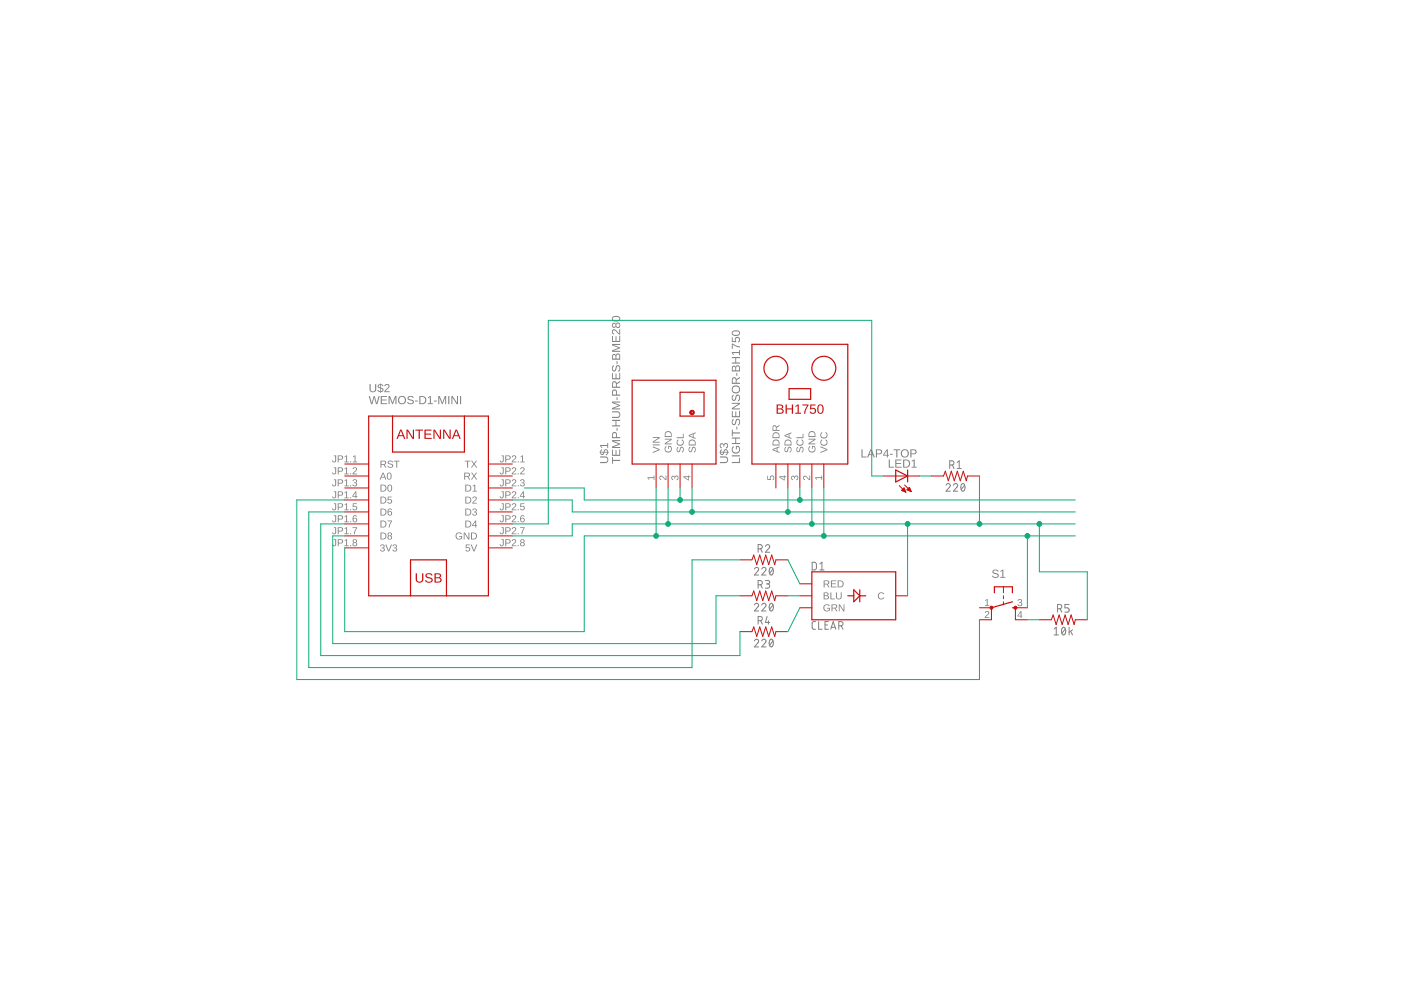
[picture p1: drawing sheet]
<?xml version="1.0" encoding="utf-8"?>
<!DOCTYPE eagle SYSTEM "eagle.dtd">
<!--
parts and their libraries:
SparkFun-LED: Licensing: Creative Commons ShareAlike 4.0 International - https://creativecommons.org/licenses/by-sa/4.0
diy-modules: Released under the Creative Commons Attribution 4.0 International License: http://creativecommons.org/licenses/by/4.0
-->
<eagle version="9.1.0">
<drawing>
<settings>
<setting alwaysvectorfont="no"/>
<setting verticaltext="up"/>
</settings>
<grid distance="0.1" unitdist="inch" unit="inch" style="lines" multiple="1" display="no" altdistance="0.01" altunitdist="inch" altunit="inch"/>
<schematic xreflabel="%F%N/%S.%C%R" xrefpart="/%S.%C%R">
<libraries>
<library name="led">
<symbols>
<symbol name="LED">
<wire x1="1.27" y1="0" x2="0" y2="-2.54" width="0.254" layer="94"/>
<wire x1="0" y1="-2.54" x2="-1.27" y2="0" width="0.254" layer="94"/>
<wire x1="1.27" y1="-2.54" x2="0" y2="-2.54" width="0.254" layer="94"/>
<wire x1="0" y1="-2.54" x2="-1.27" y2="-2.54" width="0.254" layer="94"/>
<wire x1="1.27" y1="0" x2="0" y2="0" width="0.254" layer="94"/>
<wire x1="0" y1="0" x2="-1.27" y2="0" width="0.254" layer="94"/>
<wire x1="0" y1="0" x2="0" y2="-2.54" width="0.1524" layer="94"/>
<wire x1="-2.032" y1="-0.762" x2="-3.429" y2="-2.159" width="0.1524" layer="94"/>
<wire x1="-1.905" y1="-1.905" x2="-3.302" y2="-3.302" width="0.1524" layer="94"/>
<text x="3.556" y="-4.572" size="1.778" layer="95" rot="R90">&gt;NAME</text>
<text x="5.715" y="-4.572" size="1.778" layer="96" rot="R90">&gt;VALUE</text>
<pin name="C" x="0" y="-5.08" visible="off" length="short" direction="pas" rot="R90"/>
<pin name="A" x="0" y="2.54" visible="off" length="short" direction="pas" rot="R270"/>
<polygon width="0.1524" layer="94">
<vertex x="-3.429" y="-2.159"/>
<vertex x="-3.048" y="-1.27"/>
<vertex x="-2.54" y="-1.778"/>
</polygon>
<polygon width="0.1524" layer="94">
<vertex x="-3.302" y="-3.302"/>
<vertex x="-2.921" y="-2.413"/>
<vertex x="-2.413" y="-2.921"/>
</polygon>
</symbol>
</symbols>
<devicesets>
<deviceset name="*P4" prefix="LED">
<gates>
<gate name="G$1" symbol="LED" x="0" y="0"/>
</gates>
<devices>
<device name="-BOTTOM" package="P47F-BOTTOM">
<connects>
<connect gate="G$1" pin="A" pad="A"/>
<connect gate="G$1" pin="C" pad="C"/>
</connects>
<package3dinstances>
<package3dinstance package3d_urn="urn:adsk.eagle:package:15878/1"/>
</package3dinstances>
<technologies>
<technology name="LA"/>
<technology name="LB"/>
<technology name="LR"/>
<technology name="LS"/>
<technology name="LT"/>
<technology name="LW"/>
<technology name="LY"/>
</technologies>
</device>
<device name="-TOP" package="P47F-TOP">
<connects>
<connect gate="G$1" pin="A" pad="A"/>
<connect gate="G$1" pin="C" pad="C"/>
</connects>
<package3dinstances>
<package3dinstance package3d_urn="urn:adsk.eagle:package:15879/1"/>
</package3dinstances>
<technologies>
<technology name="LA"/>
<technology name="LB"/>
<technology name="LR"/>
<technology name="LS"/>
<technology name="LT"/>
<technology name="LW"/>
<technology name="LY"/>
</technologies>
</device>
</devices>
</deviceset>
</devicesets>
</library>
<library name="SparkFun-LED">
<symbols>
<symbol name="LED-RGB-CC">
<wire x1="10.16" y1="5.08" x2="10.16" y2="-5.08" width="0.254" layer="94"/>
<wire x1="10.16" y1="-5.08" x2="-7.62" y2="-5.08" width="0.254" layer="94"/>
<wire x1="-7.62" y1="-5.08" x2="-7.62" y2="5.08" width="0.254" layer="94"/>
<wire x1="-7.62" y1="5.08" x2="10.16" y2="5.08" width="0.254" layer="94"/>
<wire x1="1.27" y1="1.27" x2="1.27" y2="0" width="0.254" layer="94"/>
<wire x1="1.27" y1="0" x2="1.27" y2="-1.27" width="0.254" layer="94"/>
<wire x1="1.27" y1="-1.27" x2="2.54" y2="0" width="0.254" layer="94"/>
<wire x1="2.54" y1="0" x2="1.27" y2="1.27" width="0.254" layer="94"/>
<wire x1="2.54" y1="1.27" x2="2.54" y2="0" width="0.254" layer="94"/>
<wire x1="2.54" y1="0" x2="2.54" y2="-1.27" width="0.254" layer="94"/>
<wire x1="2.54" y1="0" x2="3.81" y2="0" width="0.254" layer="94"/>
<wire x1="1.27" y1="0" x2="0" y2="0" width="0.254" layer="94"/>
<text x="-7.62" y="5.3975" size="1.778" layer="95" font="vector">&gt;NAME</text>
<text x="-7.62" y="-5.3975" size="1.778" layer="95" font="vector" align="top-left">&gt;VALUE</text>
<pin name="GRN" x="-10.16" y="-2.54" visible="pin" length="short"/>
<pin name="BLU" x="-10.16" y="0" visible="pin" length="short"/>
<pin name="C" x="12.7" y="0" visible="pin" length="short" rot="R180"/>
<pin name="RED" x="-10.16" y="2.54" visible="pin" length="short"/>
</symbol>
</symbols>
<devicesets>
<deviceset name="LED-RGB-CC" prefix="D" uservalue="yes">
<gates>
<gate name="G$1" symbol="LED-RGB-CC" x="-2.54" y="0"/>
</gates>
<devices>
<device name="DIFFUSE" package="LED-RGB-THRU">
<connects>
<connect gate="G$1" pin="BLU" pad="4"/>
<connect gate="G$1" pin="C" pad="2"/>
<connect gate="G$1" pin="GRN" pad="3"/>
<connect gate="G$1" pin="RED" pad="1"/>
</connects>
<technologies>
<technology name="">
<attribute name="PROD_ID" value="DIO-09434"/>
<attribute name="VALUE" value="DIFFUSE" constant="no"/>
</technology>
</technologies>
</device>
<device name="CLEAR" package="LED-RGB-THRU">
<connects>
<connect gate="G$1" pin="BLU" pad="4"/>
<connect gate="G$1" pin="C" pad="2"/>
<connect gate="G$1" pin="GRN" pad="3"/>
<connect gate="G$1" pin="RED" pad="1"/>
</connects>
<technologies>
<technology name="">
<attribute name="PROD_ID" value="DIO-08418"/>
<attribute name="VALUE" value="CLEAR" constant="no"/>
</technology>
</technologies>
</device>
<device name="PIRANHA" package="LED_PIRANHA_5MM">
<connects>
<connect gate="G$1" pin="BLU" pad="B"/>
<connect gate="G$1" pin="C" pad="-"/>
<connect gate="G$1" pin="GRN" pad="G"/>
<connect gate="G$1" pin="RED" pad="R"/>
</connects>
<technologies>
<technology name="">
<attribute name="SF_ID" value="COM-11679" constant="no"/>
</technology>
</technologies>
</device>
</devices>
</deviceset>
</devicesets>
</library>
<library name="SparkFun-Resistors">
<symbols>
<symbol name="RESISTOR">
<wire x1="-2.54" y1="0" x2="-2.159" y2="1.016" width="0.1524" layer="94"/>
<wire x1="-2.159" y1="1.016" x2="-1.524" y2="-1.016" width="0.1524" layer="94"/>
<wire x1="-1.524" y1="-1.016" x2="-0.889" y2="1.016" width="0.1524" layer="94"/>
<wire x1="-0.889" y1="1.016" x2="-0.254" y2="-1.016" width="0.1524" layer="94"/>
<wire x1="-0.254" y1="-1.016" x2="0.381" y2="1.016" width="0.1524" layer="94"/>
<wire x1="0.381" y1="1.016" x2="1.016" y2="-1.016" width="0.1524" layer="94"/>
<wire x1="1.016" y1="-1.016" x2="1.651" y2="1.016" width="0.1524" layer="94"/>
<wire x1="1.651" y1="1.016" x2="2.286" y2="-1.016" width="0.1524" layer="94"/>
<wire x1="2.286" y1="-1.016" x2="2.54" y2="0" width="0.1524" layer="94"/>
<text x="0" y="1.524" size="1.778" layer="95" font="vector" align="bottom-center">&gt;NAME</text>
<text x="0" y="-1.524" size="1.778" layer="96" font="vector" align="top-center">&gt;VALUE</text>
<pin name="2" x="5.08" y="0" visible="off" length="short" direction="pas" swaplevel="1" rot="R180"/>
<pin name="1" x="-5.08" y="0" visible="off" length="short" direction="pas" swaplevel="1"/>
</symbol>
</symbols>
<devicesets>
<deviceset name="220OHM" prefix="R">
<gates>
<gate name="G$1" symbol="RESISTOR" x="0" y="0"/>
</gates>
<devices>
<device name="-0603-1/10W-1%" package="0603">
<connects>
<connect gate="G$1" pin="1" pad="1"/>
<connect gate="G$1" pin="2" pad="2"/>
</connects>
<technologies>
<technology name="">
<attribute name="PROD_ID" value="RES-07861"/>
<attribute name="VALUE" value="220"/>
</technology>
</technologies>
</device>
</devices>
</deviceset>
<deviceset name="10KOHM" prefix="R">
<gates>
<gate name="G$1" symbol="RESISTOR" x="0" y="0"/>
</gates>
<devices>
<device name="-HORIZ-1/4W-1%" package="AXIAL-0.3">
<connects>
<connect gate="G$1" pin="1" pad="P$1"/>
<connect gate="G$1" pin="2" pad="P$2"/>
</connects>
<technologies>
<technology name="">
<attribute name="PROD_ID" value="RES-12183" constant="no"/>
<attribute name="VALUE" value="10k" constant="no"/>
</technology>
</technologies>
</device>
<device name="-VERT-1/4W-1%" package="AXIAL-0.1">
<connects>
<connect gate="G$1" pin="1" pad="P$1"/>
<connect gate="G$1" pin="2" pad="P$2"/>
</connects>
<technologies>
<technology name="">
<attribute name="PROD_ID" value="RES-12183"/>
<attribute name="VALUE" value="10k"/>
</technology>
</technologies>
</device>
<device name="-VERT_KIT-1/4W-1%" package="AXIAL-0.1-KIT">
<connects>
<connect gate="G$1" pin="1" pad="P$1"/>
<connect gate="G$1" pin="2" pad="P$2"/>
</connects>
<technologies>
<technology name="">
<attribute name="PROD_ID" value="RES-12183" constant="no"/>
<attribute name="VALUE" value="10k" constant="no"/>
</technology>
</technologies>
</device>
<device name="-VERT-1/4W-5%" package="AXIAL-0.1">
<connects>
<connect gate="G$1" pin="1" pad="P$1"/>
<connect gate="G$1" pin="2" pad="P$2"/>
</connects>
<technologies>
<technology name="">
<attribute name="PROD_ID" value="RES-09435"/>
<attribute name="VALUE" value="10k"/>
</technology>
</technologies>
</device>
<device name="-VERT_KIT-1/4W-5%" package="AXIAL-0.1-KIT">
<connects>
<connect gate="G$1" pin="1" pad="P$1"/>
<connect gate="G$1" pin="2" pad="P$2"/>
</connects>
<technologies>
<technology name="">
<attribute name="PROD_ID" value="RES-09435"/>
<attribute name="VALUE" value="10k"/>
</technology>
</technologies>
</device>
<device name="-HORIZ-1/4W-5%" package="AXIAL-0.3">
<connects>
<connect gate="G$1" pin="1" pad="P$1"/>
<connect gate="G$1" pin="2" pad="P$2"/>
</connects>
<technologies>
<technology name="">
<attribute name="PROD_ID" value="RES-09435"/>
<attribute name="VALUE" value="10k"/>
</technology>
</technologies>
</device>
<device name="-HORIZ_KIT-1/4W-5%" package="AXIAL-0.3-KIT">
<connects>
<connect gate="G$1" pin="1" pad="P$1"/>
<connect gate="G$1" pin="2" pad="P$2"/>
</connects>
<technologies>
<technology name="">
<attribute name="PROD_ID" value="RES-09435"/>
<attribute name="VALUE" value="10k"/>
</technology>
</technologies>
</device>
<device name="-HORIZ_KIT-1/4W-1%" package="AXIAL-0.3-KIT">
<connects>
<connect gate="G$1" pin="1" pad="P$1"/>
<connect gate="G$1" pin="2" pad="P$2"/>
</connects>
<technologies>
<technology name="">
<attribute name="PROD_ID" value="RES-12183"/>
<attribute name="VALUE" value="10k"/>
</technology>
</technologies>
</device>
<device name="-VERT-1/6W-5%" package="AXIAL-0.1">
<connects>
<connect gate="G$1" pin="1" pad="P$1"/>
<connect gate="G$1" pin="2" pad="P$2"/>
</connects>
<technologies>
<technology name="">
<attribute name="PROD_ID" value="RES-08375"/>
<attribute name="VALUE" value="10k"/>
</technology>
</technologies>
</device>
<device name="-VERT_KIT-1/6W-5%" package="AXIAL-0.1-KIT">
<connects>
<connect gate="G$1" pin="1" pad="P$1"/>
<connect gate="G$1" pin="2" pad="P$2"/>
</connects>
<technologies>
<technology name="">
<attribute name="PROD_ID" value="RES-08375"/>
<attribute name="VALUE" value="10k"/>
</technology>
</technologies>
</device>
<device name="-HORIZ-1/6W-5%" package="AXIAL-0.3">
<connects>
<connect gate="G$1" pin="1" pad="P$1"/>
<connect gate="G$1" pin="2" pad="P$2"/>
</connects>
<technologies>
<technology name="">
<attribute name="PROD_ID" value="RES-08375"/>
<attribute name="VALUE" value="10k"/>
</technology>
</technologies>
</device>
<device name="-HORIZ_KIT-1/6W-5%" package="AXIAL-0.3-KIT">
<connects>
<connect gate="G$1" pin="1" pad="P$1"/>
<connect gate="G$1" pin="2" pad="P$2"/>
</connects>
<technologies>
<technology name="">
<attribute name="PROD_ID" value="RES-08375"/>
<attribute name="VALUE" value="10k"/>
</technology>
</technologies>
</device>
<device name="-0603-1/10W-1%" package="0603">
<connects>
<connect gate="G$1" pin="1" pad="1"/>
<connect gate="G$1" pin="2" pad="2"/>
</connects>
<technologies>
<technology name="">
<attribute name="PROD_ID" value="RES-00824"/>
<attribute name="VALUE" value="10k"/>
</technology>
</technologies>
</device>
</devices>
</deviceset>
</devicesets>
</library>
<library name="SparkFun-Retired">
<symbols>
<symbol name="SWITCH-MOMENTARY">
<wire x1="1.905" y1="0" x2="2.54" y2="0" width="0.254" layer="94"/>
<wire x1="1.905" y1="4.445" x2="1.905" y2="3.175" width="0.254" layer="94"/>
<wire x1="-1.905" y1="4.445" x2="-1.905" y2="3.175" width="0.254" layer="94"/>
<wire x1="1.905" y1="4.445" x2="0" y2="4.445" width="0.254" layer="94"/>
<wire x1="0" y1="4.445" x2="-1.905" y2="4.445" width="0.254" layer="94"/>
<wire x1="0" y1="2.54" x2="0" y2="1.905" width="0.1524" layer="94"/>
<wire x1="0" y1="1.27" x2="0" y2="0.635" width="0.1524" layer="94"/>
<wire x1="0" y1="4.445" x2="0" y2="3.175" width="0.1524" layer="94"/>
<wire x1="2.54" y1="-2.54" x2="2.54" y2="0" width="0.1524" layer="94"/>
<wire x1="-2.54" y1="-2.54" x2="-2.54" y2="0" width="0.1524" layer="94"/>
<wire x1="-2.54" y1="0" x2="1.905" y2="1.27" width="0.254" layer="94"/>
<circle x="-2.54" y="0" radius="0.127" width="0.4064" layer="94"/>
<circle x="2.54" y="0" radius="0.127" width="0.4064" layer="94"/>
<text x="-2.54" y="6.35" size="1.778" layer="95">&gt;NAME</text>
<text x="-2.54" y="-6.35" size="1.778" layer="96">&gt;VALUE</text>
<pin name="1" x="-5.08" y="0" visible="pad" length="short" direction="pas" swaplevel="2"/>
<pin name="3" x="5.08" y="0" visible="pad" length="short" direction="pas" swaplevel="1" rot="R180"/>
<pin name="4" x="5.08" y="-2.54" visible="pad" length="short" direction="pas" swaplevel="1" rot="R180"/>
<pin name="2" x="-5.08" y="-2.54" visible="pad" length="short" direction="pas" swaplevel="2"/>
</symbol>
</symbols>
<devicesets>
<deviceset name="TAC_SWITCH" prefix="S" uservalue="yes">
<gates>
<gate name="S" symbol="SWITCH-MOMENTARY" x="0" y="0"/>
</gates>
<devices>
<device name="PTH" package="TACTILE-PTH">
<connects>
<connect gate="S" pin="1" pad="1"/>
<connect gate="S" pin="2" pad="2"/>
<connect gate="S" pin="3" pad="3"/>
<connect gate="S" pin="4" pad="4"/>
</connects>
<technologies>
<technology name=""/>
</technologies>
</device>
<device name="KSA_SEALED" package="KSA_SEALED_TAC_SWITCH">
<connects>
<connect gate="S" pin="1" pad="P$1"/>
<connect gate="S" pin="2" pad="P$2"/>
<connect gate="S" pin="3" pad="P$3"/>
<connect gate="S" pin="4" pad="P$4"/>
</connects>
<technologies>
<technology name=""/>
</technologies>
</device>
<device name="SMD" package="TACTILE-SWITCH-SMD">
<connects>
<connect gate="S" pin="1" pad="1"/>
<connect gate="S" pin="2" pad="2"/>
<connect gate="S" pin="3" pad="3"/>
<connect gate="S" pin="4" pad="4"/>
</connects>
<technologies>
<technology name="">
<attribute name="PROD_ID" value="SWCH-08247"/>
<attribute name="VALUE" value="TAC_SWITCHSMD"/>
</technology>
</technologies>
</device>
</devices>
</deviceset>
</devicesets>
</library>
<library name="diy-modules">
<symbols>
<symbol name="TEMP-HUM-PRES-BME280">
<pin name="VIN" x="-15.24" y="5.08" length="middle" direction="pwr"/>
<pin name="GND" x="-15.24" y="2.54" length="middle" direction="pwr"/>
<pin name="SCL" x="-15.24" y="0" length="middle"/>
<pin name="SDA" x="-15.24" y="-2.54" length="middle"/>
<wire x1="-10.16" y1="10.16" x2="7.62" y2="10.16" width="0.254" layer="94"/>
<wire x1="7.62" y1="-7.62" x2="-10.16" y2="-7.62" width="0.254" layer="94"/>
<wire x1="-10.16" y1="-7.62" x2="-10.16" y2="10.16" width="0.254" layer="94"/>
<text x="-10.16" y="15.24" size="1.778" layer="95">&gt;NAME</text>
<text x="-10.16" y="12.7" size="1.778" layer="95">&gt;VALUE</text>
<wire x1="7.62" y1="10.16" x2="7.62" y2="-7.62" width="0.254" layer="94"/>
<wire x1="5.08" y1="-5.08" x2="5.08" y2="0" width="0.254" layer="94"/>
<wire x1="5.08" y1="0" x2="0" y2="0" width="0.254" layer="94"/>
<wire x1="0" y1="0" x2="0" y2="-5.08" width="0.254" layer="94"/>
<wire x1="0" y1="-5.08" x2="5.08" y2="-5.08" width="0.254" layer="94"/>
<circle x="0.762" y="-2.54" radius="0.359209375" width="0.254" layer="94"/>
</symbol>
<symbol name="WEMOS-D1-MINI">
<pin name="RST" x="-17.78" y="10.16" length="middle"/>
<pin name="A0" x="-17.78" y="7.62" length="middle"/>
<pin name="D0" x="-17.78" y="5.08" length="middle"/>
<pin name="D5" x="-17.78" y="2.54" length="middle"/>
<pin name="D6" x="-17.78" y="0" length="middle"/>
<pin name="D7" x="-17.78" y="-2.54" length="middle"/>
<pin name="D8" x="-17.78" y="-5.08" length="middle"/>
<pin name="3V3" x="-17.78" y="-7.62" length="middle" direction="pwr"/>
<pin name="TX" x="17.78" y="10.16" length="middle" rot="R180"/>
<pin name="RX" x="17.78" y="7.62" length="middle" rot="R180"/>
<pin name="D1" x="17.78" y="5.08" length="middle" rot="R180"/>
<pin name="D2" x="17.78" y="2.54" length="middle" rot="R180"/>
<pin name="D3" x="17.78" y="0" length="middle" rot="R180"/>
<pin name="D4" x="17.78" y="-2.54" length="middle" rot="R180"/>
<pin name="GND" x="17.78" y="-5.08" length="middle" direction="pwr" rot="R180"/>
<pin name="5V" x="17.78" y="-7.62" length="middle" direction="pwr" rot="R180"/>
<wire x1="12.7" y1="20.32" x2="12.7" y2="-17.78" width="0.254" layer="94"/>
<wire x1="12.7" y1="-17.78" x2="3.81" y2="-17.78" width="0.254" layer="94"/>
<wire x1="3.81" y1="-17.78" x2="-3.81" y2="-17.78" width="0.254" layer="94"/>
<wire x1="-3.81" y1="-17.78" x2="-12.7" y2="-17.78" width="0.254" layer="94"/>
<text x="-12.7" y="25.4" size="1.778" layer="95">&gt;NAME</text>
<text x="-12.7" y="22.86" size="1.778" layer="96">&gt;VALUE</text>
<wire x1="-12.7" y1="-17.78" x2="-12.7" y2="20.32" width="0.254" layer="94"/>
<wire x1="-12.7" y1="20.32" x2="-7.62" y2="20.32" width="0.254" layer="94"/>
<wire x1="-7.62" y1="20.32" x2="7.62" y2="20.32" width="0.254" layer="94"/>
<wire x1="7.62" y1="20.32" x2="12.7" y2="20.32" width="0.254" layer="94"/>
<wire x1="-3.81" y1="-17.78" x2="-3.81" y2="-10.16" width="0.254" layer="94"/>
<wire x1="-3.81" y1="-10.16" x2="3.81" y2="-10.16" width="0.254" layer="94"/>
<wire x1="3.81" y1="-10.16" x2="3.81" y2="-17.78" width="0.254" layer="94"/>
<text x="0" y="-13.97" size="2.032" layer="94" align="center">USB</text>
<wire x1="-7.62" y1="20.32" x2="-7.62" y2="12.7" width="0.254" layer="94"/>
<wire x1="-7.62" y1="12.7" x2="7.62" y2="12.7" width="0.254" layer="94"/>
<wire x1="7.62" y1="12.7" x2="7.62" y2="20.32" width="0.254" layer="94"/>
<text x="0" y="16.51" size="2.032" layer="94" align="center">ANTENNA</text>
</symbol>
<symbol name="LIGHT-SENSOR-BH1750">
<pin name="ADDR" x="-17.78" y="5.08" length="middle"/>
<pin name="GND" x="-17.78" y="-2.54" length="middle" direction="pwr"/>
<pin name="SCL" x="-17.78" y="0" length="middle"/>
<pin name="SDA" x="-17.78" y="2.54" length="middle"/>
<wire x1="-12.7" y1="10.16" x2="12.7" y2="10.16" width="0.254" layer="94"/>
<wire x1="12.7" y1="-10.16" x2="-12.7" y2="-10.16" width="0.254" layer="94"/>
<wire x1="-12.7" y1="-10.16" x2="-12.7" y2="10.16" width="0.254" layer="94"/>
<text x="-12.7" y="15.24" size="1.778" layer="95">&gt;NAME</text>
<text x="-12.7" y="12.7" size="1.778" layer="95">&gt;VALUE</text>
<wire x1="12.7" y1="10.16" x2="12.7" y2="-10.16" width="0.254" layer="94"/>
<wire x1="3.302" y1="-2.286" x2="3.302" y2="2.286" width="0.254" layer="94"/>
<wire x1="3.302" y1="2.286" x2="1.016" y2="2.286" width="0.254" layer="94"/>
<wire x1="1.016" y1="2.286" x2="1.016" y2="-2.286" width="0.254" layer="94"/>
<wire x1="1.016" y1="-2.286" x2="3.302" y2="-2.286" width="0.254" layer="94"/>
<pin name="VCC" x="-17.78" y="-5.08" length="middle" direction="pwr"/>
<circle x="7.62" y="5.08" radius="2.54" width="0.254" layer="94"/>
<circle x="7.62" y="-5.08" radius="2.54" width="0.254" layer="94"/>
<text x="0" y="0" size="2.032" layer="94" rot="R270" align="top-center">BH1750</text>
</symbol>
</symbols>
<devicesets>
<deviceset name="TEMP-HUM-PRES-BME280">
<gates>
<gate name="G$1" symbol="TEMP-HUM-PRES-BME280" x="0" y="0"/>
</gates>
<devices>
<device name="" package="TEMP-HUM-PRES-BME280">
<connects>
<connect gate="G$1" pin="GND" pad="2"/>
<connect gate="G$1" pin="SCL" pad="3"/>
<connect gate="G$1" pin="SDA" pad="4"/>
<connect gate="G$1" pin="VIN" pad="1"/>
</connects>
<technologies>
<technology name=""/>
</technologies>
</device>
</devices>
</deviceset>
<deviceset name="WEMOS-D1-MINI">
<gates>
<gate name="G$1" symbol="WEMOS-D1-MINI" x="0" y="0"/>
</gates>
<devices>
<device name="" package="WEMOS-D1-MINI">
<connects>
<connect gate="G$1" pin="3V3" pad="JP1.8"/>
<connect gate="G$1" pin="5V" pad="JP2.8"/>
<connect gate="G$1" pin="A0" pad="JP1.2"/>
<connect gate="G$1" pin="D0" pad="JP1.3"/>
<connect gate="G$1" pin="D1" pad="JP2.3"/>
<connect gate="G$1" pin="D2" pad="JP2.4"/>
<connect gate="G$1" pin="D3" pad="JP2.5"/>
<connect gate="G$1" pin="D4" pad="JP2.6"/>
<connect gate="G$1" pin="D5" pad="JP1.4"/>
<connect gate="G$1" pin="D6" pad="JP1.5"/>
<connect gate="G$1" pin="D7" pad="JP1.6"/>
<connect gate="G$1" pin="D8" pad="JP1.7"/>
<connect gate="G$1" pin="GND" pad="JP2.7"/>
<connect gate="G$1" pin="RST" pad="JP1.1"/>
<connect gate="G$1" pin="RX" pad="JP2.2"/>
<connect gate="G$1" pin="TX" pad="JP2.1"/>
</connects>
<technologies>
<technology name=""/>
</technologies>
</device>
</devices>
</deviceset>
<deviceset name="LIGHT-SENSOR-BH1750">
<gates>
<gate name="G$1" symbol="LIGHT-SENSOR-BH1750" x="0" y="0"/>
</gates>
<devices>
<device name="" package="LIGHT-SENSOR-BH1750">
<connects>
<connect gate="G$1" pin="ADDR" pad="5"/>
<connect gate="G$1" pin="GND" pad="2"/>
<connect gate="G$1" pin="SCL" pad="3"/>
<connect gate="G$1" pin="SDA" pad="4"/>
<connect gate="G$1" pin="VCC" pad="1"/>
</connects>
<technologies>
<technology name=""/>
</technologies>
</device>
</devices>
</deviceset>
</devicesets>
</library>
</libraries>
<attributes>
</attributes>
<variantdefs>
</variantdefs>
<classes>
<class number="0" name="default" width="0" drill="0">
</class>
</classes>
<parts>
<part name="LED1" library="led" deviceset="*P4" device="-TOP" package3d_urn="urn:adsk.eagle:package:15879/1" technology="LA"/>
<part name="D1" library="SparkFun-LED" deviceset="LED-RGB-CC" device="CLEAR" value="CLEAR"/>
<part name="R1" library="SparkFun-Resistors" deviceset="220OHM" device="-0603-1/10W-1%" value="220"/>
<part name="R2" library="SparkFun-Resistors" deviceset="220OHM" device="-0603-1/10W-1%" value="220"/>
<part name="R3" library="SparkFun-Resistors" deviceset="220OHM" device="-0603-1/10W-1%" value="220"/>
<part name="R4" library="SparkFun-Resistors" deviceset="220OHM" device="-0603-1/10W-1%" value="220"/>
<part name="R5" library="SparkFun-Resistors" deviceset="10KOHM" device="-HORIZ-1/4W-1%" value="10k"/>
<part name="S1" library="SparkFun-Retired" deviceset="TAC_SWITCH" device="PTH"/>
<part name="U$1" library="diy-modules" deviceset="TEMP-HUM-PRES-BME280" device=""/>
<part name="U$2" library="diy-modules" deviceset="WEMOS-D1-MINI" device=""/>
<part name="U$3" library="diy-modules" deviceset="LIGHT-SENSOR-BH1750" device=""/>
</parts>
<sheets>
<sheet>
<plain>
</plain>
<instances>
<instance part="LED1" gate="G$1" x="53.34" y="7.62" rot="R90"/>
<instance part="D1" gate="G$1" x="43.18" y="-17.78"/>
<instance part="R1" gate="G$1" x="66.04" y="7.62"/>
<instance part="R2" gate="G$1" x="25.4" y="-10.16"/>
<instance part="R3" gate="G$1" x="25.4" y="-17.78"/>
<instance part="R4" gate="G$1" x="25.4" y="-25.4"/>
<instance part="R5" gate="G$1" x="88.9" y="-22.86"/>
<instance part="S1" gate="S" x="76.2" y="-20.32"/>
<instance part="U$1" gate="G$1" x="7.62" y="20.32" rot="R90"/>
<instance part="U$2" gate="G$1" x="-45.72" y="0"/>
<instance part="U$3" gate="G$1" x="33.02" y="22.86" rot="R90"/>
</instances>
<busses>
</busses>
<nets>
<net name="N$1" class="0">
<segment>
<pinref part="LED1" gate="G$1" pin="C"/>
<pinref part="R1" gate="G$1" pin="1"/>
<wire x1="60.96" y1="7.62" x2="58.42" y2="7.62" width="0.1524" layer="91"/>
</segment>
</net>
<net name="N$2" class="0">
<segment>
<pinref part="D1" gate="G$1" pin="RED"/>
<pinref part="R2" gate="G$1" pin="2"/>
<wire x1="30.48" y1="-10.16" x2="33.02" y2="-15.24" width="0.1524" layer="91"/>
</segment>
</net>
<net name="N$3" class="0">
<segment>
<pinref part="D1" gate="G$1" pin="BLU"/>
<pinref part="R3" gate="G$1" pin="2"/>
<wire x1="30.48" y1="-17.78" x2="33.02" y2="-17.78" width="0.1524" layer="91"/>
</segment>
</net>
<net name="N$4" class="0">
<segment>
<pinref part="D1" gate="G$1" pin="GRN"/>
<pinref part="R4" gate="G$1" pin="2"/>
<wire x1="30.48" y1="-25.4" x2="33.02" y2="-20.32" width="0.1524" layer="91"/>
</segment>
</net>
<net name="N$5" class="0">
<segment>
<pinref part="U$2" gate="G$1" pin="3V3"/>
<wire x1="-63.5" y1="-7.62" x2="-63.5" y2="-25.4" width="0.1524" layer="91"/>
<wire x1="-63.5" y1="-25.4" x2="-12.7" y2="-25.4" width="0.1524" layer="91"/>
<wire x1="-12.7" y1="-25.4" x2="-12.7" y2="-5.08" width="0.1524" layer="91"/>
<wire x1="-12.7" y1="-5.08" x2="2.54" y2="-5.08" width="0.1524" layer="91"/>
<pinref part="U$1" gate="G$1" pin="VIN"/>
<wire x1="2.54" y1="-5.08" x2="38.1" y2="-5.08" width="0.1524" layer="91"/>
<wire x1="38.1" y1="-5.08" x2="81.28" y2="-5.08" width="0.1524" layer="91"/>
<wire x1="81.28" y1="-5.08" x2="91.44" y2="-5.08" width="0.1524" layer="91"/>
<wire x1="2.54" y1="5.08" x2="2.54" y2="-5.08" width="0.1524" layer="91"/>
<junction x="2.54" y="-5.08"/>
<pinref part="U$3" gate="G$1" pin="VCC"/>
<wire x1="38.1" y1="5.08" x2="38.1" y2="-5.08" width="0.1524" layer="91"/>
<junction x="38.1" y="-5.08"/>
<pinref part="S1" gate="S" pin="3"/>
<wire x1="81.28" y1="-5.08" x2="81.28" y2="-20.32" width="0.1524" layer="91"/>
<junction x="81.28" y="-5.08"/>
</segment>
</net>
<net name="N$6" class="0">
<segment>
<pinref part="R1" gate="G$1" pin="2"/>
<wire x1="5.08" y1="-2.54" x2="35.56" y2="-2.54" width="0.1524" layer="91"/>
<wire x1="35.56" y1="-2.54" x2="55.88" y2="-2.54" width="0.1524" layer="91"/>
<wire x1="55.88" y1="-2.54" x2="71.12" y2="-2.54" width="0.1524" layer="91"/>
<wire x1="71.12" y1="-2.54" x2="83.82" y2="-2.54" width="0.1524" layer="91"/>
<wire x1="83.82" y1="-2.54" x2="91.44" y2="-2.54" width="0.1524" layer="91"/>
<wire x1="71.12" y1="7.62" x2="71.12" y2="-2.54" width="0.1524" layer="91"/>
<junction x="71.12" y="-2.54"/>
<pinref part="D1" gate="G$1" pin="C"/>
<wire x1="55.88" y1="-17.78" x2="55.88" y2="-2.54" width="0.1524" layer="91"/>
<junction x="55.88" y="-2.54"/>
<pinref part="U$1" gate="G$1" pin="GND"/>
<wire x1="5.08" y1="5.08" x2="5.08" y2="-2.54" width="0.1524" layer="91"/>
<pinref part="U$3" gate="G$1" pin="GND"/>
<wire x1="35.56" y1="5.08" x2="35.56" y2="-2.54" width="0.1524" layer="91"/>
<junction x="35.56" y="-2.54"/>
<pinref part="U$2" gate="G$1" pin="GND"/>
<wire x1="-27.94" y1="-5.08" x2="-15.24" y2="-5.08" width="0.1524" layer="91"/>
<wire x1="-15.24" y1="-5.08" x2="-15.24" y2="-2.54" width="0.1524" layer="91"/>
<wire x1="-15.24" y1="-2.54" x2="5.08" y2="-2.54" width="0.1524" layer="91"/>
<junction x="5.08" y="-2.54"/>
<pinref part="R5" gate="G$1" pin="2"/>
<wire x1="93.98" y1="-22.86" x2="93.98" y2="-12.7" width="0.1524" layer="91"/>
<wire x1="93.98" y1="-12.7" x2="83.82" y2="-12.7" width="0.1524" layer="91"/>
<wire x1="83.82" y1="-12.7" x2="83.82" y2="-2.54" width="0.1524" layer="91"/>
<junction x="83.82" y="-2.54"/>
</segment>
</net>
<net name="N$7" class="0">
<segment>
<pinref part="S1" gate="S" pin="4"/>
<pinref part="R5" gate="G$1" pin="1"/>
<wire x1="83.82" y1="-22.86" x2="81.28" y2="-22.86" width="0.1524" layer="91"/>
</segment>
</net>
<net name="N$8" class="0">
<segment>
<pinref part="U$2" gate="G$1" pin="D5"/>
<wire x1="-63.5" y1="2.54" x2="-73.66" y2="2.54" width="0.1524" layer="91"/>
<wire x1="-73.66" y1="2.54" x2="-73.66" y2="-35.56" width="0.1524" layer="91"/>
<wire x1="-73.66" y1="-35.56" x2="71.12" y2="-35.56" width="0.1524" layer="91"/>
<pinref part="S1" gate="S" pin="2"/>
<wire x1="71.12" y1="-22.86" x2="71.12" y2="-35.56" width="0.1524" layer="91"/>
</segment>
</net>
<net name="N$9" class="0">
<segment>
<pinref part="LED1" gate="G$1" pin="A"/>
<wire x1="50.8" y1="7.62" x2="48.26" y2="7.62" width="0.1524" layer="91"/>
<wire x1="48.26" y1="7.62" x2="48.26" y2="40.64" width="0.1524" layer="91"/>
<wire x1="48.26" y1="40.64" x2="-20.32" y2="40.64" width="0.1524" layer="91"/>
<wire x1="-20.32" y1="40.64" x2="-20.32" y2="-2.54" width="0.1524" layer="91"/>
<pinref part="U$2" gate="G$1" pin="D4"/>
<wire x1="-20.32" y1="-2.54" x2="-27.94" y2="-2.54" width="0.1524" layer="91"/>
</segment>
</net>
<net name="N$11" class="0">
<segment>
<pinref part="U$2" gate="G$1" pin="D2"/>
<wire x1="-27.94" y1="2.54" x2="-15.24" y2="2.54" width="0.1524" layer="91"/>
<wire x1="-15.24" y1="2.54" x2="-15.24" y2="0" width="0.1524" layer="91"/>
<wire x1="-15.24" y1="0" x2="10.16" y2="0" width="0.1524" layer="91"/>
<pinref part="U$1" gate="G$1" pin="SDA"/>
<wire x1="10.16" y1="0" x2="30.48" y2="0" width="0.1524" layer="91"/>
<wire x1="30.48" y1="0" x2="91.44" y2="0" width="0.1524" layer="91"/>
<wire x1="10.16" y1="5.08" x2="10.16" y2="0" width="0.1524" layer="91"/>
<junction x="10.16" y="0"/>
<pinref part="U$3" gate="G$1" pin="SDA"/>
<wire x1="30.48" y1="5.08" x2="30.48" y2="0" width="0.1524" layer="91"/>
<junction x="30.48" y="0"/>
</segment>
</net>
<net name="N$12" class="0">
<segment>
<wire x1="-25.4" y1="5.08" x2="-12.7" y2="5.08" width="0.1524" layer="91"/>
<wire x1="-12.7" y1="5.08" x2="-12.7" y2="2.54" width="0.1524" layer="91"/>
<wire x1="-12.7" y1="2.54" x2="7.62" y2="2.54" width="0.1524" layer="91"/>
<pinref part="U$1" gate="G$1" pin="SCL"/>
<wire x1="7.62" y1="2.54" x2="33.02" y2="2.54" width="0.1524" layer="91"/>
<wire x1="33.02" y1="2.54" x2="91.44" y2="2.54" width="0.1524" layer="91"/>
<wire x1="7.62" y1="5.08" x2="7.62" y2="2.54" width="0.1524" layer="91"/>
<junction x="7.62" y="2.54"/>
<pinref part="U$3" gate="G$1" pin="SCL"/>
<wire x1="33.02" y1="5.08" x2="33.02" y2="2.54" width="0.1524" layer="91"/>
<junction x="33.02" y="2.54"/>
</segment>
</net>
<net name="N$13" class="0">
<segment>
<pinref part="U$2" gate="G$1" pin="D6"/>
<wire x1="-63.5" y1="0" x2="-71.12" y2="0" width="0.1524" layer="91"/>
<wire x1="-71.12" y1="0" x2="-71.12" y2="-33.02" width="0.1524" layer="91"/>
<wire x1="-71.12" y1="-33.02" x2="10.16" y2="-33.02" width="0.1524" layer="91"/>
<wire x1="10.16" y1="-33.02" x2="10.16" y2="-10.16" width="0.1524" layer="91"/>
<pinref part="R2" gate="G$1" pin="1"/>
<wire x1="10.16" y1="-10.16" x2="20.32" y2="-10.16" width="0.1524" layer="91"/>
</segment>
</net>
<net name="N$14" class="0">
<segment>
<pinref part="U$2" gate="G$1" pin="D7"/>
<wire x1="-63.5" y1="-2.54" x2="-68.58" y2="-2.54" width="0.1524" layer="91"/>
<wire x1="-68.58" y1="-2.54" x2="-68.58" y2="-30.48" width="0.1524" layer="91"/>
<pinref part="R4" gate="G$1" pin="1"/>
<wire x1="-68.58" y1="-30.48" x2="20.32" y2="-30.48" width="0.1524" layer="91"/>
<wire x1="20.32" y1="-30.48" x2="20.32" y2="-25.4" width="0.1524" layer="91"/>
</segment>
</net>
<net name="N$10" class="0">
<segment>
<pinref part="U$2" gate="G$1" pin="D8"/>
<wire x1="-63.5" y1="-5.08" x2="-66.04" y2="-5.08" width="0.1524" layer="91"/>
<wire x1="-66.04" y1="-5.08" x2="-66.04" y2="-27.94" width="0.1524" layer="91"/>
<wire x1="-66.04" y1="-27.94" x2="15.24" y2="-27.94" width="0.1524" layer="91"/>
<wire x1="15.24" y1="-27.94" x2="15.24" y2="-17.78" width="0.1524" layer="91"/>
<pinref part="R3" gate="G$1" pin="1"/>
<wire x1="15.24" y1="-17.78" x2="20.32" y2="-17.78" width="0.1524" layer="91"/>
</segment>
</net>
</nets>
</sheet>
</sheets>
</schematic>
</drawing>
<compatibility>
<note version="8.2" severity="warning">
Since Version 8.2, EAGLE supports online libraries. The ids
of those online libraries will not be understood (or retained)
with this version.
</note>
<note version="8.3" severity="warning">
Since Version 8.3, EAGLE supports URNs for individual library
assets (packages, symbols, and devices). The URNs of those assets
will not be understood (or retained) with this version.
</note>
<note version="8.3" severity="warning">
Since Version 8.3, EAGLE supports the association of 3D packages
with devices in libraries, schematics, and board files. Those 3D
packages will not be understood (or retained) with this version.
</note>
</compatibility>
</eagle>
